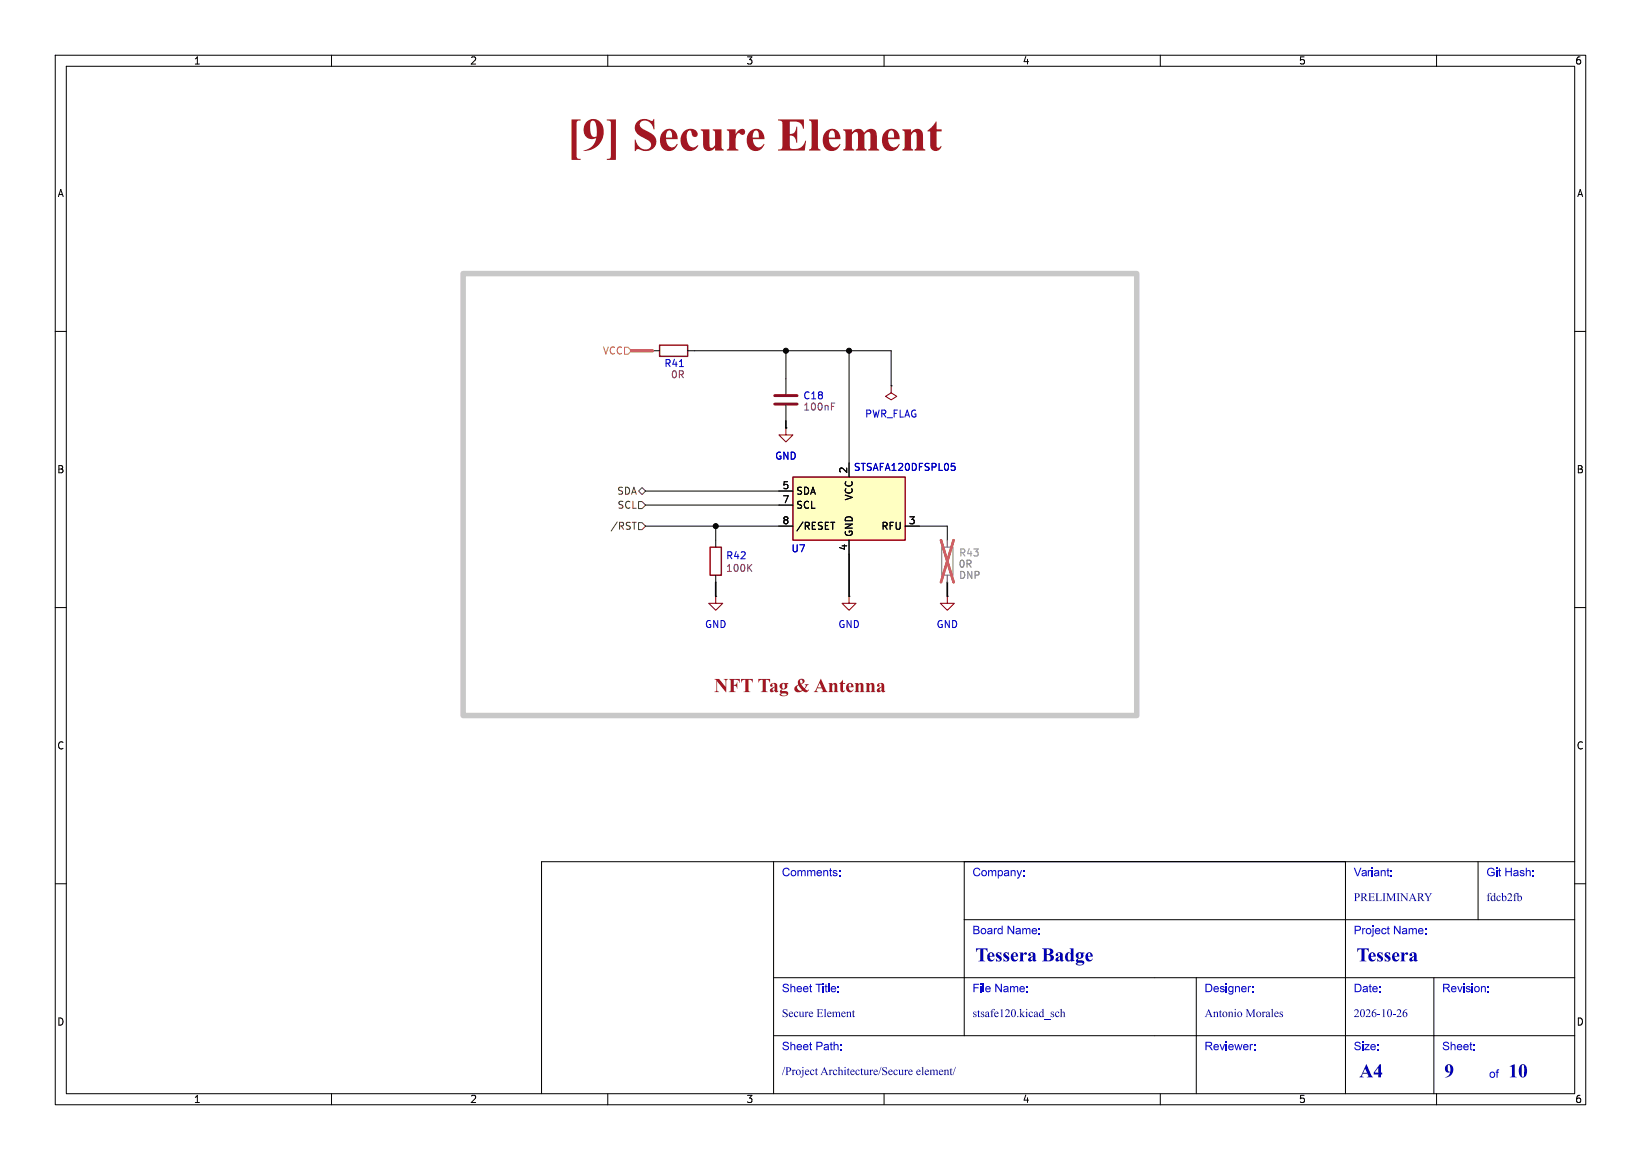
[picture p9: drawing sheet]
<svg xmlns="http://www.w3.org/2000/svg" width="297mm" height="210mm" viewBox="0 0 297 210" stroke-linecap="round" stroke-linejoin="round" font-family="sans-serif">
<g fill="none" stroke="#000" stroke-width=".18">
<path d="M10 10h277v190h-277zM12 12h273v186h-273zM60 10v2M110 10v2M160 10v2M210 10v2M260 10v2M10 60h2M118.1 63.5h1.3M124.5 63.5h1.2M142.2 77.5h.1M142.2 68.6v2.8"/>
<path d="M142.2 73.4v2.8M161.3 69.9h.1M285 60h2M129.5 97.8v1.3M10 110h2M129.5 108h.1M129.5 104.1v1.3M153.7 108h.1M285 110h2M140 156v42M174.5 156v31.5M243.5 156v42"/>
<path d="M267.5 156v10.5M285 156h-187v42M10 160h2M140 177h145M174.5 166.5h110.5M216.5 177v21M259.5 177v21M285 160h2M60 198v2M110 198v2M140 187.5h145M160 198v2"/>
<path d="M210 198v2M260 198v2"/>
</g>
<path d="M142.2 77.5v1.2h1.3l-1.3 1.3-1.2-1.3h1.2M161.3 69.9v1.2l1 .7-1 .6-1-.6 1-.7M129.5 108v1.2h1.3l-1.3 1.3-1.2-1.3h1.2M153.7 108v1.2h1.2l-1.2 1.3-1.3-1.3h1.3" fill="none" stroke="#840000" stroke-width=".18"/>
<path d="M119.4 62.5h5.1v2h-5.1zM128.5 99.1h2.1v5h-2.1z" fill="none" stroke="#840000" stroke-width=".25"/>
<path d="M150.5 73.6h.4M150.5 73h.6M135.5 102.7l.6 .7M136.1 102.2l-.8 .7" fill="none" stroke="#840084" stroke-width=".18"/>
<path d="M140.2 73.2h4.1M140.2 71.6h4.1" fill="none" stroke="#840000" stroke-width=".51"/>
<path d="M123 66.4h.7" fill="none" stroke="#0000c2" stroke-width=".18"/>
<path d="M143.5 86.4h20.3v11.4h-20.3z" fill="#ffffc2"/>
<path d="M143.5 86.4h20.3v11.4h-20.3z" fill="none" stroke="#840000" stroke-width=".25"/>
<path d="M125.7 63.5h35.6v6.4M142.2 77.5h.1M142.2 63.5v5.1M153.7 63.5v22.9M116.8 95.3h26.7M116.8 88.9h26.7M116.8 91.4h26.7M129.5 95.3v2.5M150.3 94.6h.8M153.7 97.8v2.5M163.8 95.3h7.6v2.5M171.4 108h.1" fill="none" stroke="#000" stroke-width=".18"/>
<path d="M172.2 83.9h.6M172.3 84.4h.3l.3 .2-.1 .5-.5 .1" fill="none" stroke="#0000c2" stroke-width=".18"/>
<path d="M171.4 108v1.2h1.3l-1.3 1.3-1.2-1.3h1.2" fill="none" stroke="#840000" stroke-width=".18"/>
<path d="M170.4 99.1h2.1v5h-2.1z" fill="none" stroke="#9c9b98" stroke-width=".25"/>
<path d="M171.4 97.8v1.3M171.4 104.1v1.3" fill="none" stroke="#7a7a77" stroke-width=".18"/>
<path d="M170.3 97.8l2.3 7.6M172.6 97.8l-2.3 7.6" fill="none" stroke="#e75356" stroke-width=".46"/>
<path d="M114.4 94.6h.8M115.6 88.9l.6-.6 .6 .6-.6 .6zM115.6 90.8h.6l.6 .6-.6 .7h-.6zM115.6 94.6h.6l.6 .7-.6 .6h-.6z" fill="none" stroke="#725600" stroke-width=".18"/>
<path d="M113 62.9h.7l.6 .6-.6 .6h-.7z" fill="none" stroke="#dc8e00" stroke-width=".18"/>
<path d="M83.8 49.5h121.9v80h-121.9z" fill="none" stroke="#c8c8c8" stroke-width="1"/>
<path d="M142.2 76.2v1.3M129.5 105.4v2.6M153.7 100.3v7.7M171.4 105.4v2.6" fill="none" stroke="#000" stroke-width=".3"/>
<path d="M114.3 63.5h3.8" fill="none" stroke="#dc8e00" stroke-width=".61"/>
<g fill="#000" stroke="#000" stroke-width=".18">
<circle cx="142.2" cy="63.5" r=".46"/>
<circle cx="153.7" cy="63.5" r=".46"/>
<circle cx="129.5" cy="95.3" r=".46"/>
</g>
<text font-size="8.4" fill="#a21622" x="102.6" y="29.5">[9] SecureElement</text>
<text font-size="3.5" fill="#a21622" x="129.3" y="125.7">NFT Tag&amp; Antenna</text>
<g font-size="3.5" fill="#00007f">
<text x="176.5" y="175">TesseraBadge</text>
<text x="245.5" y="175">Tessera</text>
<text x="246" y="196">A4</text>
<text x="261.4" y="196">9</text>
<text x="273" y="196">10</text>
</g>
<g font-size="2.1" fill="#00f">
<text x="141.5" y="159.2">Comments:</text>
<text x="176" y="159.2">Company:</text>
<text x="245" y="159.2">Variant:</text>
<text x="269" y="159.2">Git Hash:</text>
<text x="176" y="169.7">Board Name:</text>
<text x="245" y="169.7">Project Name:</text>
<text x="141.5" y="180.2">Sheet Title:</text>
<text x="176" y="180.2">File Name:</text>
<text x="218" y="180.2">Designer:</text>
<text x="245" y="180.2">Date:</text>
<text x="261" y="180.2">Revision:</text>
<text x="141.5" y="190.7">Sheet Path:</text>
<text x="218" y="190.7">Reviewer:</text>
<text x="245" y="190.7">Size:</text>
<text x="261" y="190.7">Sheet:</text>
<text x="269.5" y="195.7">of</text>
</g>
<g font-size="2.1" fill="#00007f">
<text x="245" y="163.7">PRELIMINARY</text>
<text x="269" y="163.7">fdcb2fb</text>
<text x="141.5" y="184.7">SecureElement</text>
<text x="176" y="184.7">stsafe120.kicad_sch</text>
<text x="218" y="184.7">AntonioMorales</text>
<text x="245" y="184.7">2026-10-26</text>
<text x="141.5" y="195.2">/ProjectArchitecture/Securelement/</text>
</g>
<g font-size="1.8">
<text x="35" y="11.9">1</text>
<text x="85" y="11.9">2</text>
<text x="135" y="11.9">3</text>
<text x="185" y="11.9">4</text>
<text x="235" y="11.9">5</text>
<text x="285" y="11.9">6</text>
<text x="10.3" y="35.9">A</text>
<text x="285.3" y="35.9">A</text>
<text x="10.3" y="85.9">B</text>
<text x="141.5" y="88.6">5</text>
<text x="144" y="89.8">SDA</text>
<text x="153.4" y="85.8" transform="rotate(-90 153.4 85.8)">2</text>
<text x="285.3" y="85.9">B</text>
<text x="141.5" y="91.2">7</text>
<text x="141.5" y="95">8</text>
<text x="144" y="92.3">SCL</text>
<text x="154.5" y="90.7" transform="rotate(-90 154.5 90.7)">VCC</text>
<text x="164.4" y="95">3</text>
<text x="144" y="96.1">/RESET</text>
<text x="153.4" y="99.8" transform="rotate(-90 153.4 99.8)">4</text>
<text x="154.5" y="97.3" transform="rotate(-90 154.5 97.3)">GND</text>
<text x="159.4" y="96.1">RFU</text>
<text x="10.3" y="135.9">C</text>
<text x="285.3" y="135.9">C</text>
<text x="10.3" y="185.9">D</text>
<text x="285.3" y="185.9">D</text>
<text x="35" y="199.9">1</text>
<text x="85" y="199.9">2</text>
<text x="135" y="199.9">3</text>
<text x="185" y="199.9">4</text>
<text x="235" y="199.9">5</text>
<text x="285" y="199.9">6</text>
</g>
<text font-size="1.8" fill="#dc8e00" x="109" y="64.4">VCC</text>
<g font-size="1.8" fill="#0000c2">
<text x="120.2" y="66.6">R41</text>
<text x="156.5" y="75.8">PWR_FLAG</text>
<text x="140.2" y="83.4">GND</text>
<text x="154.4" y="85.4">STSAFA120DFSPL05</text>
<text x="131.3" y="101.4">R42</text>
<text x="143.2" y="100.2">U7</text>
<text x="127.5" y="113.9">GND</text>
<text x="151.6" y="113.9">GND</text>
<text x="169.4" y="113.9">GND</text>
</g>
<g font-size="1.8" fill="#840084">
<text x="121.3" y="68.7">0R</text>
<text x="145.3" y="72.5">C18</text>
<text x="145.3" y="74.5">100nF</text>
<text x="131.3" y="103.7">100K</text>
</g>
<g font-size="1.8" fill="#725600">
<text x="111.6" y="89.8">SDA</text>
<text x="111.7" y="92.3">SCL</text>
<text x="110.4" y="96.1">/RST</text>
</g>
<text font-size="1.8" fill="#abaaa8" x="173.5" y="100.9">R43</text>
<g font-size="1.8" fill="#9c9b98">
<text x="173.4" y="103">0R</text>
<text x="173.5" y="105">DNP</text>
</g>
</svg>
